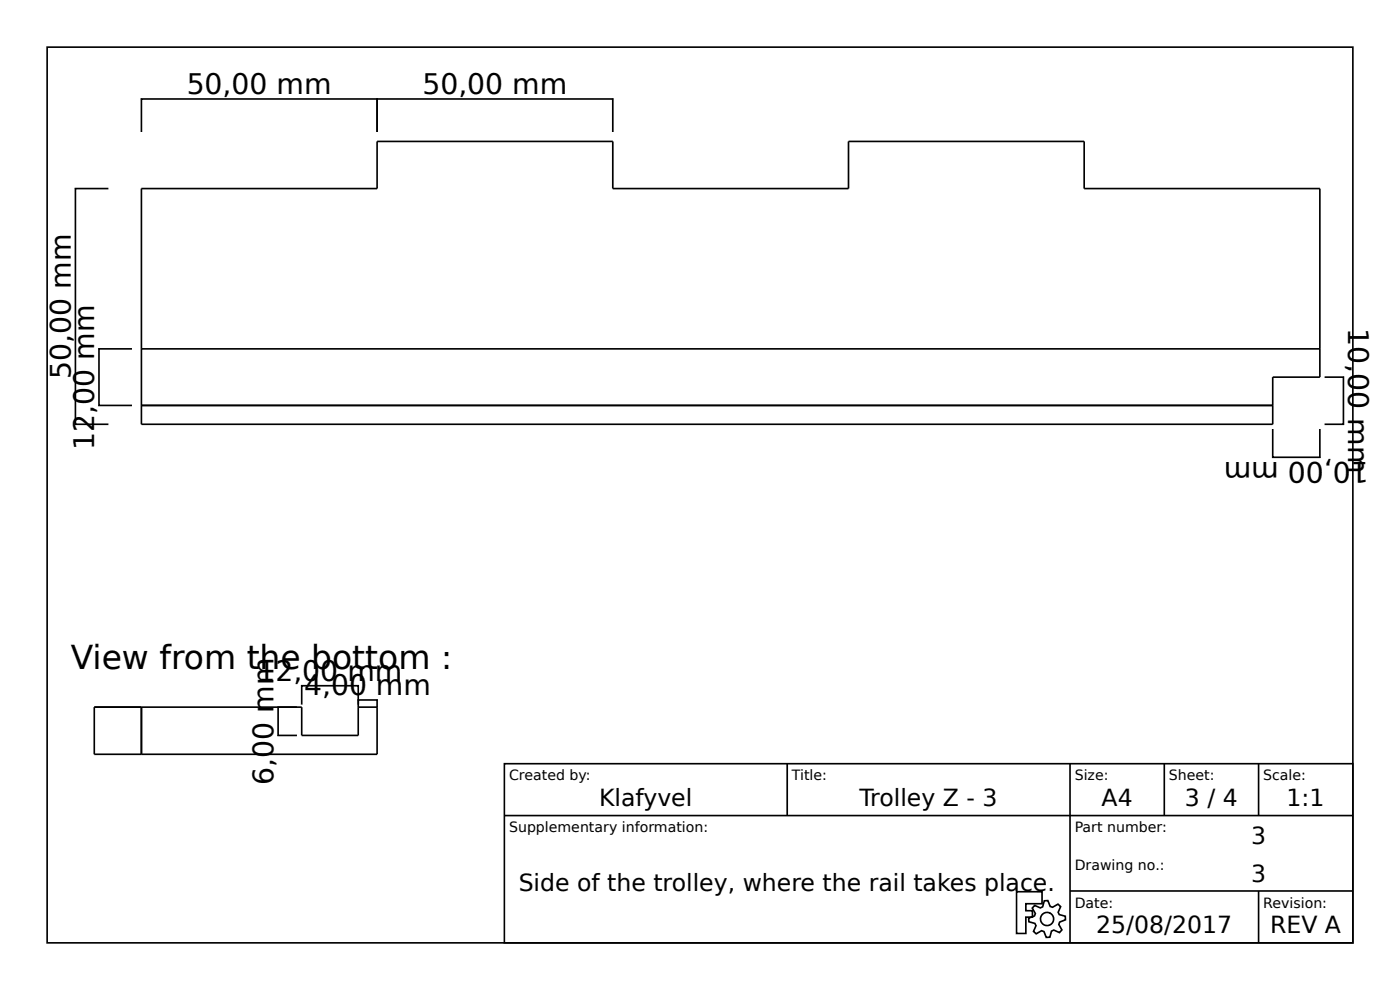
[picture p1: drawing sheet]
<svg xmlns="http://www.w3.org/2000/svg" width="297mm" height="210mm" viewBox="0 0 297 210" stroke-linecap="round" stroke-linejoin="round" font-family="sans-serif">
<g fill="none" stroke="#000" stroke-width=".35">
<path d="M10 10h277v190h-277zM30 28v-7h50v7v-7h50v7M23 40h-7v50h7M30 40h50v-10h50v10h50v-10h50v10h50v40h-10v10h-240zM28 74h-7v12h7M30 74h250M30 86h240M270 91v6h10v-6M281 80h4v10h-4M30 150v10M63 150h-4v6h4M64 149.5v-4h12v4"/>
<path d="M76 150v-1.5h4v1.5M76 150v6h-12v-6h-44v10h60v-10M76 150h4M107 162h180v38h-180zM107 173h180M167 162v11M227 162v38M247 162v11M267 162v11M215.7 189.2h5.4v2.5h-3.5v1.5h1.4v1.3h-1.4v3.5h-1.9zM219.5 192.1l1.2 .5 .5-.2 .3-1.3 .8-.1 .5 1.3 .5 .1 1.1-.6 .6 .5-.5 1.2 .2 .5 1.3 .3v.8l-1.2 .5-.2 .5 .7 1.2-.5 .5-1.3-.5-.4 .2-.4 1.3h-.7l-.5-1.2-.5-.2-1.2 .7-.6-.5 .6-1.2-.3-.5-1.2-.4-.1-.7 1.3-.5 .1-.5-.6-1.2zM227 189h60"/>
<path d="M267 189v11"/>
<circle cx="222.1" cy="194.9" r="1.4"/>
</g>
<g fill="#000">
<circle cx="16" cy="40" r=".13"/>
<circle cx="30" cy="21" r=".13"/>
<circle cx="80" cy="21" r=".13"/>
<circle cx="130" cy="21" r=".13"/>
<circle cx="21" cy="74" r=".13"/>
<circle cx="16" cy="90" r=".13"/>
<circle cx="21" cy="86" r=".13"/>
<circle cx="270" cy="97" r=".13"/>
<circle cx="280" cy="97" r=".13"/>
<circle cx="285" cy="90" r=".13"/>
<circle cx="285" cy="80" r=".13"/>
<circle cx="59" cy="150" r=".13"/>
<circle cx="59" cy="156" r=".13"/>
<circle cx="64" cy="145.5" r=".13"/>
<circle cx="76" cy="148.5" r=".13"/>
<circle cx="76" cy="145.5" r=".13"/>
<circle cx="80" cy="148.5" r=".13"/>
</g>
<text font-size="7" x="15" y="142">View from the bottom :</text>
<g font-size="6">
<text x="39.6" y="20">50,00 mm</text>
<text x="89.6" y="20">50,00 mm</text>
<text x="286" y="69.6" transform="rotate(90 286 69.6)">10,00 mm</text>
<text x="15" y="80.4" transform="rotate(-90 15 80.4)">50,00 mm</text>
<text x="20" y="95.4" transform="rotate(-90 20 95.4)">12,00 mm</text>
<text x="290.4" y="98" transform="rotate(-180 290.4 98)">10,00 mm</text>
<text x="54.6" y="144.5">12,00 mm</text>
<text x="64.5" y="147.5">4,00 mm</text>
<text x="58" y="166.5" transform="rotate(-90 58 166.5)">6,00 mm</text>
</g>
<g font-size="5">
<text x="127.1" y="171">Klafyvel</text>
<text x="182.3" y="171">Trolley Z - 3</text>
<text x="233.7" y="171">A4</text>
<text x="251.4" y="171">3 / 4</text>
<text x="273" y="171">1:1</text>
<text x="265.4" y="179">3</text>
<text x="110" y="189">Side of the trolley, where the rail takes place.</text>
<text x="265.4" y="187">3</text>
<text x="232.6" y="198">25/08/2017</text>
<text x="269.4" y="198">REV A</text>
</g>
<g font-size="3">
<text x="108" y="165.5">Created by:</text>
<text x="168" y="165.5">Title:</text>
<text x="228" y="165.5">Size:</text>
<text x="248" y="165.5">Sheet:</text>
<text x="268" y="165.5">Scale:</text>
<text x="108" y="176.5">Supplementary information:</text>
<text x="228" y="176.5">Part number:</text>
<text x="228" y="184.5">Drawing no.:</text>
<text x="228" y="192.5">Date:</text>
<text x="268" y="192.5">Revision:</text>
</g>
</svg>
